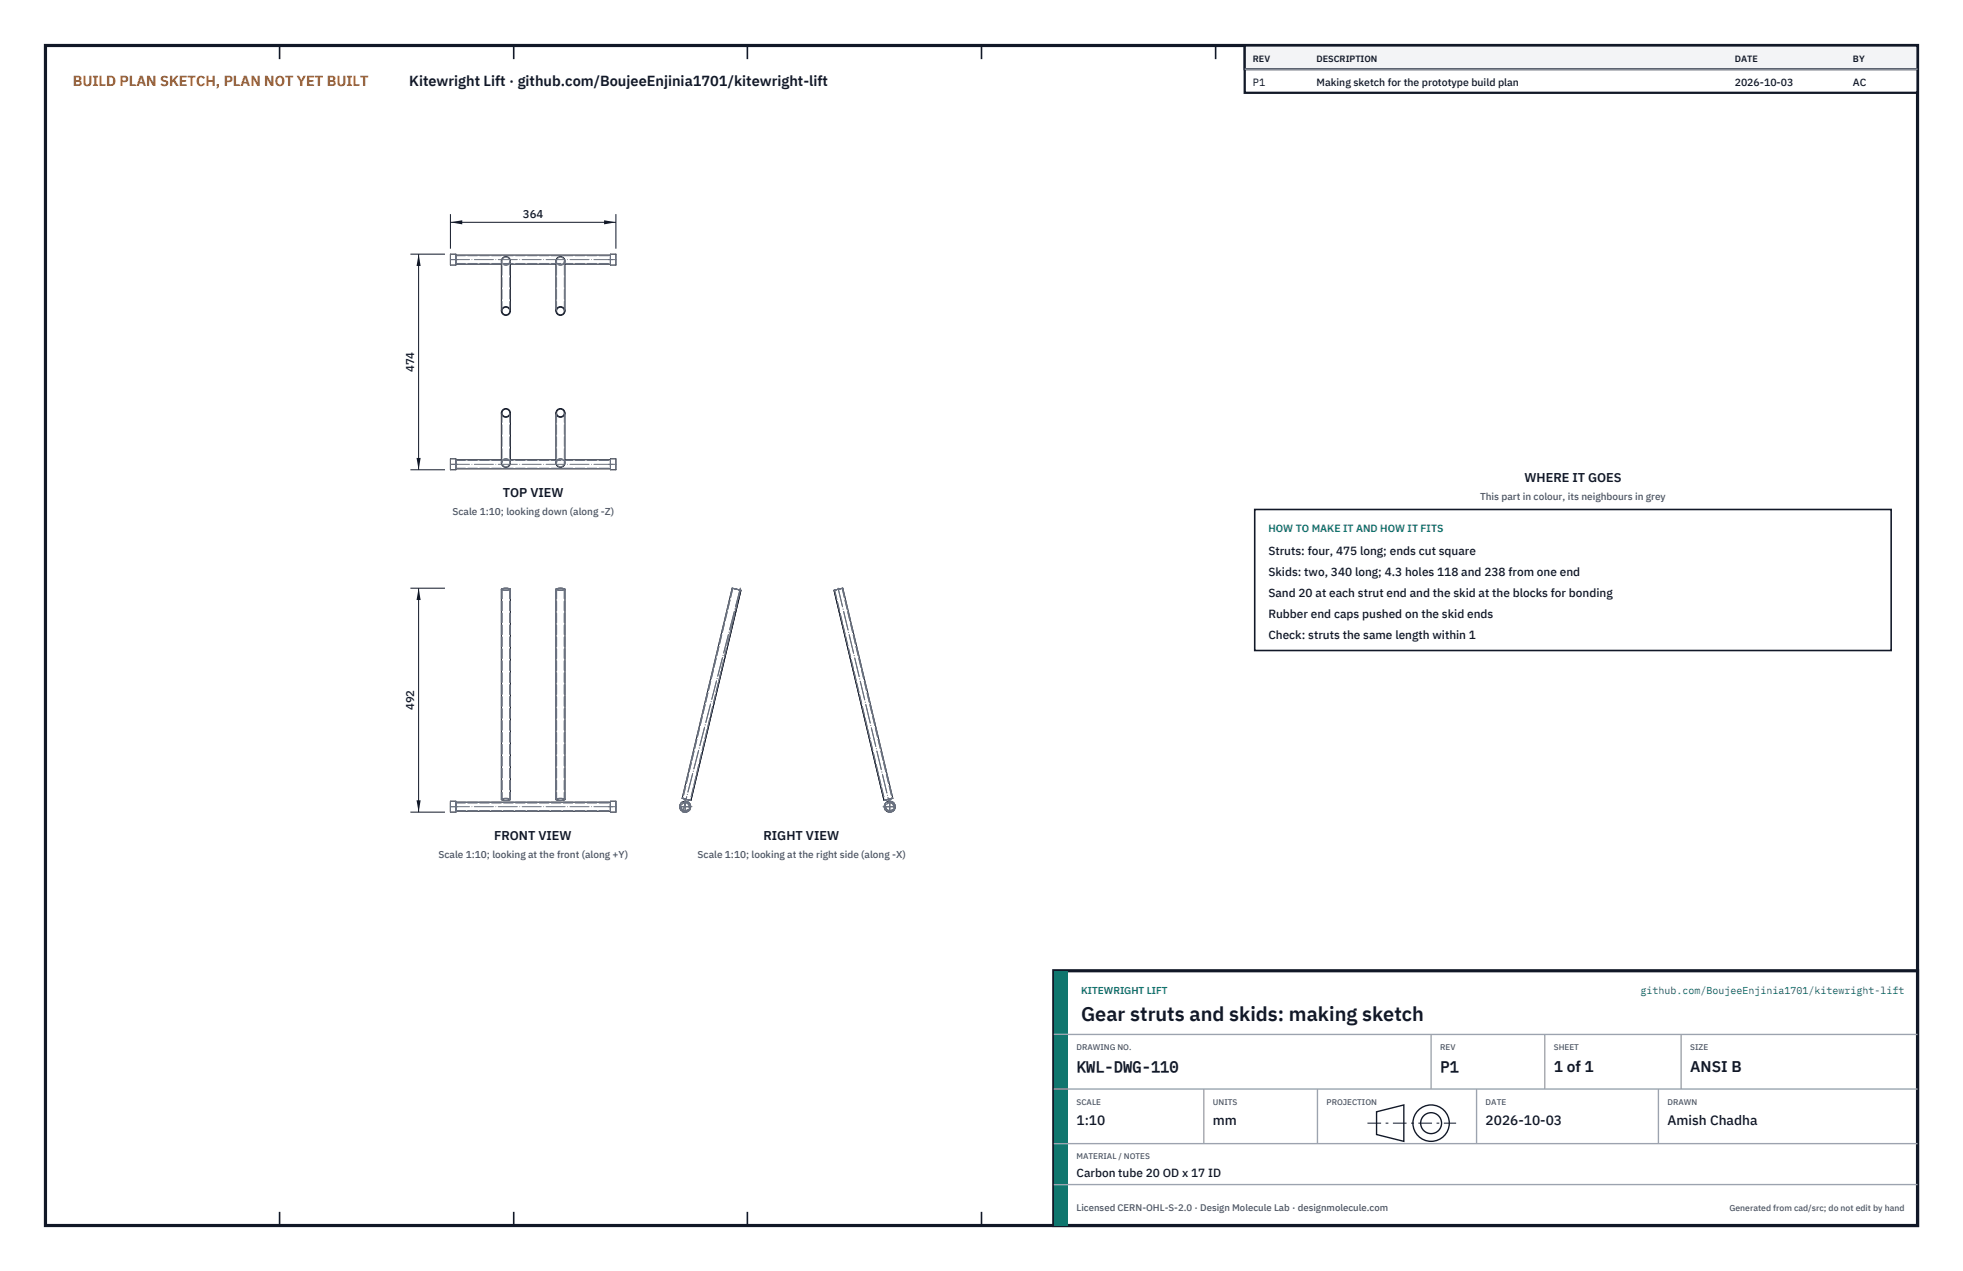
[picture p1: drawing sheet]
<svg xmlns="http://www.w3.org/2000/svg" width="432mm" height="279mm" viewBox="0 0 432 279" stroke-linecap="round" stroke-linejoin="round" font-family="sans-serif">
<path d="M10 10h411.8v259.4h-411.8z" fill="none" stroke="#111827" stroke-width=".7" stroke-linecap="butt"/>
<g fill="none" stroke="#111827" stroke-width=".35">
<path d="M61.5 10v3M113 10v3M164.4 10v3M215.9 10v3M267.4 10v3M318.9 10v3M370.3 10v3M61.5 266.4v3M113 266.4v3M164.4 266.4v3M215.9 266.4v3M267.4 266.4v3"/>
<path d="M318.9 266.4v3M370.3 266.4v3"/>
</g>
<g fill="none" stroke="#111727" stroke-width=".22">
<path d="M99.1 55.9h1.2v2.4h-1.2zM100.3 58.1h10M100.3 56.1h34M112.3 58.1h10M124.3 58.1h10M134.3 55.9h1.2v2.4h-1.2zM110.3 68.4v-11a1 1 0 0 1 1-1 1 1 0 0 1 1 1v11M110.3 68.4a1 1 0 0 0 1 .9 1 1 0 0 0 1-.9M110.3 68.4a1 1 0 0 1 1-1 1 1 0 0 1 1 1M122.3 68.4v-11a1 1 0 0 1 1-1 1 1 0 0 1 1 1v11M122.3 68.4a1 1 0 0 0 1 .9 1 1 0 0 0 1-.9M122.3 68.4a1 1 0 0 1 1-1 1 1 0 0 1 1 1"/>
<path d="M110.3 90.8v11a1 1 0 0 0 1 .9 1 1 0 0 0 1-.9v-11M110.3 90.8a1 1 0 0 0 1 .9 1 1 0 0 0 1-.9M110.3 90.8a1 1 0 0 1 1-1 1 1 0 0 1 1 1M122.3 90.8v11a1 1 0 0 0 1 .9 1 1 0 0 0 1-.9v-11M122.3 90.8a1 1 0 0 0 1 .9 1 1 0 0 0 1-.9M122.3 90.8a1 1 0 0 1 1-1 1 1 0 0 1 1 1M99.1 100.9h1.2v2.4h-1.2zM100.3 103.1h34M100.3 101.1h10M112.3 101.1h10M124.3 101.1h10M134.3 100.9h1.2v2.4h-1.2z"/>
<path d="M161 129.3l2 .5-11 46.2-2-.5zM183.4 129.8l2-.5 11 46.2-2 .5zM99.1 176.1h1.2v2.4h-1.2zM100.3 178.3h34M100.3 176.3h34M110.3 175.7a2.27 2.27 0 0 1 2 0M110.3 175.7a2.28 2.28 0 0 0 2 0M110.3 175.7v-46.2a2.28 2.28 0 0 1 2 0v46.2M110.4 175.7l.9-.2 .8 .2-.8 .2zM122.3 175.7a2.28 2.28 0 0 1 2 0M122.3 175.7a2.28 2.28 0 0 0 2 0M122.3 175.7v-46.2a2.28 2.28 0 0 1 2 0v46.2"/>
<path d="M122.4 175.7l.9-.2 .8 .2-.8 .2zM134.3 176.1h1.2v2.4h-1.2z"/>
<circle cx="111.3" cy="68.4" r=".84"/>
<circle cx="123.3" cy="68.4" r=".84"/>
<circle cx="111.3" cy="90.8" r=".84"/>
<circle cx="123.3" cy="90.8" r=".84"/>
<circle cx="150.7" cy="177.3" r="1.21"/>
<circle cx="195.7" cy="177.3" r="1.21"/>
</g>
<g fill="none" stroke="#6a7180" stroke-width=".22" stroke-dasharray="2.1 .5">
<path d="M99.1 57.1v-1.2M99.1 58.3v-1.2M100.3 57.1v-1M100.3 56.1v2M100.3 58.1v-1M100.3 57.1v-1.2M100.3 58.3v-1.2M100.3 57.1v-.9M100.3 56.2v1.7M100.3 57.9v-.8M100.3 57.9h34M100.3 56.2h34"/>
<path d="M110.3 58.1h2M110.4 57.4a.85 .85 0 0 1 .9-.9 .85 .85 0 0 1 .8 .9M112.1 57.4a.85 .85 0 0 1-.8 .8 .85 .85 0 0 1-.9-.8M112.3 57.4a1 1 0 0 1-1 .9 1 1 0 0 1-1-.9M122.3 58.1h2M122.4 57.4a.85 .85 0 0 1 .9-.9 .85 .85 0 0 1 .8 .9M124.1 57.4a.85 .85 0 0 1-.8 .8 .85 .85 0 0 1-.9-.8M124.3 57.4a1 1 0 0 1-1 .9 1 1 0 0 1-1-.9M134.3 57.1v-1.2M134.3 58.3v-1.2M134.3 57.1v-1M134.3 56.1v2"/>
<path d="M134.3 58.1v-1M134.3 57.1v-.9M134.3 56.2v1.7M134.3 57.9v-.8M135.5 57.1v-1.2M135.5 58.3v-1.2M110.4 68.4v-11M112.1 68.4v-11M122.4 68.4v-11M124.1 68.4v-11M110.4 90.8v11M112.1 90.8v11"/>
<path d="M122.4 90.8v11M124.1 90.8v11M99.1 102.1v-1.2M99.1 103.3v-1.2M100.3 102.1v-1M100.3 101.1v2M100.3 103.1v-1M100.3 102.1v-1.2M100.3 103.3v-1.2M100.3 102.1v-.9M100.3 101.2v1.7M100.3 102.9v-.8"/>
<path d="M100.3 102.9h34M100.3 101.2h34M110.3 101.8a1 1 0 0 1 1-1 1 1 0 0 1 1 1M110.3 101.1h2M110.4 101.8a.85 .85 0 0 1 .9-.9 .85 .85 0 0 1 .8 .9M112.1 101.8a.85 .85 0 0 1-.8 .8 .85 .85 0 0 1-.9-.8M122.3 101.8a1 1 0 0 1 1-1 1 1 0 0 1 1 1M122.3 101.1h2M122.4 101.8a.85 .85 0 0 1 .9-.9 .85 .85 0 0 1 .8 .9M124.1 101.8a.85 .85 0 0 1-.8 .8 .85 .85 0 0 1-.9-.8M134.3 102.1v-1.2M134.3 103.3v-1.2"/>
<path d="M134.3 102.1v-1M134.3 101.1v2M134.3 103.1v-1M134.3 102.1v-.9M134.3 101.2v1.7M134.3 102.9v-.8M135.5 102.1v-1.2M135.5 103.3v-1.2M110.3 129.5a2.28 2.28 0 0 1 2 0M110.3 129.5a2.28 2.28 0 0 0 2 0M110.3 129.5v46.2M110.4 129.5l.9-.2 .8 .2"/>
<path d="M110.4 129.5l.9 .2 .8-.2M110.4 129.5v46.2M112.1 129.5a1.88 1.88 0 0 1-1.7 0M112.1 129.5v46.2M112.1 129.5l-.8-.2-.9 .2M112.3 129.5v46.2M112.3 129.5a2.21 2.21 0 0 1-2 0M122.3 129.5a2.28 2.28 0 0 1 2 0M122.3 129.5a2.28 2.28 0 0 0 2 0M122.3 129.5v46.2M122.4 129.5l.9-.2 .8 .2M122.4 129.5l.9 .2 .8-.2"/>
<path d="M122.4 129.5v46.2M124.1 129.5a1.88 1.88 0 0 1-1.7 0M124.1 129.5v46.2M124.1 129.5l-.8-.2-.9 .2M124.3 129.5v46.2M124.3 129.5a2.22 2.22 0 0 1-2 0M161 129.3l2 .5M161 129.3l-11 46.2M161.2 129.3l1.6 .4M161.2 129.3l-11 46.2M162 129.5l-.8-.2M162 129.5l-1-.2"/>
<path d="M162.8 129.7l-.8-.2M162.8 129.7l-11 46.2M163 129.8l-1-.3M183.4 129.8l2-.5M183.6 129.7l1.6-.4M183.6 129.7l11 46.2M184.4 129.5l-.8 .2M184.4 129.5l-1 .3M185.2 129.3l-.8 .2M185.2 129.3l11 46.2M185.4 129.3l-1 .2M185.4 129.3l11 46.2"/>
<path d="M99.1 178.5h1.2M99.1 178.5v-2.4M99.1 176.1v2.4M99.1 176.1h1.2M100.3 178.3h34M100.3 178.3v-2M100.3 176.3v2M100.3 178.5v-2.4M100.3 176.1v2.4M100.3 178.2h34M100.3 178.2v-1.7M100.3 176.5v1.7"/>
<path d="M100.3 176.3h34M100.3 176.5h34M110.3 175.7a2.27 2.27 0 0 1 2 0M110.4 175.7l.9-.2 .8 .2M112.1 175.7a1.88 1.88 0 0 1-1.7 0M112.3 175.7a2.21 2.21 0 0 1-2 0M122.3 175.7a2.28 2.28 0 0 1 2 0M122.4 175.7l.9-.2 .8 .2M124.1 175.7a1.88 1.88 0 0 1-1.7 0M124.3 175.7a2.22 2.22 0 0 1-2 0M134.3 178.5h1.2M134.3 178.5v-2.4"/>
<path d="M134.3 176.1v2.4M134.3 178.3v-2M134.3 176.3v2M134.3 178.2v-1.7M134.3 176.5v1.7M134.3 176.1h1.2M135.5 178.5v-2.4M135.5 176.1v2.4M150 175.5l2 .5M150.2 175.5l1.6 .4M151 175.7l-.8-.2M151 175.7l-1-.2"/>
<path d="M151.8 175.9l-.8-.2M152 176l-1-.3M194.4 176l2-.5M194.6 175.9l1.6-.4M195.4 175.7l-.8 .2M195.4 175.7l-1 .3M196.2 175.5l-.8 .2M196.4 175.5l-1 .2"/>
<circle cx="150.7" cy="177.3" r="1.21"/>
<circle cx="150.7" cy="177.3" r="1.01"/>
<circle cx="150.7" cy="177.3" r=".86"/>
<circle cx="195.7" cy="177.3" r="1.21"/>
<circle cx="195.7" cy="177.3" r="1.01"/>
<circle cx="195.7" cy="177.3" r=".86"/>
</g>
<g fill="none" stroke="#6a7180" stroke-width=".22" stroke-dasharray="4.2 .5 0 .5">
<path d="M99.1 57.1h1.6M99.1 57.1h36.4M133.9 57.1h1.6M99.1 102.1h1.6M99.1 102.1h36.4M133.9 102.1h1.6M162.8 129.3l-12.6 49.2M162.9 129.3l-12.7 49.2M184.4 129.3l11.1 46.7M99.1 177.3h1.6M99.1 177.3h36.4M133.8 177.3h1.7"/>
<path d="M149.5 177.3h2.5M149.5 177.3h2.7M149.7 177.3h2.1M150.7 178.5v-2.4M150.7 178.5v-2.7M150.7 178.4v-2.1M194.2 177.3h2.7M194.5 177.3h2.4M194.7 177.3h2.1M195.7 178.5v-2.4M195.7 178.5v-2.7M195.7 178.4v-2.1"/>
</g>
<path d="M99.1 47.1v7.6M99.1 48.9h36.4M135.5 47.1v7.6" fill="none" stroke="#111827" stroke-width=".22"/>
<path d="M99.1 48.9l2.6-.5v.9zM132.9 48.4v.9l2.6-.4z" fill="#111827"/>
<path d="M90.3 55.9h7.6M92.1 55.9v47.4M90.3 103.3h7.6" fill="none" stroke="#111827" stroke-width=".22"/>
<path d="M92.1 55.9l-.5 2.6h.9zM91.6 100.7h.9l-.4 2.6z" fill="#111827"/>
<path d="M90.3 129.3h7.6M92.1 129.3v49.2M90.3 178.5h7.6" fill="none" stroke="#111827" stroke-width=".22"/>
<path d="M92.1 129.3l-.5 2.6h.9zM91.6 175.9h.9l-.4 2.6z" fill="#111827"/>
<path d="M276 112h140v31h-140z" fill="#fff" stroke="#111827" stroke-width=".35"/>
<path d="M273.8 10h148v10.4h-148z" fill="#fff" stroke="#111827" stroke-width=".5"/>
<path d="M273.8 10h148v5.2h-148z" fill="#f3f4f6" stroke="#111827" stroke-width=".5"/>
<path d="M273.8 15.2h148" fill="none" stroke="#9ca3af" stroke-width=".3"/>
<path d="M231.8 213.4h190v56h-190z" fill="#fff" stroke="#111827" stroke-width=".7" stroke-linecap="butt"/>
<path d="M231.8 213.4h3v56h-3z" fill="#0f766e"/>
<path d="M231.8 227.4h190M231.8 239.4h190M264.8 239.4v12M289.8 239.4v12M314.8 227.4v12M324.8 239.4v12M339.8 227.4v12M364.8 239.4v12M369.8 227.4v12M231.8 251.4h190M231.8 260.4h190" fill="none" stroke="#9ca3af" stroke-width=".3"/>
<g fill="none" stroke="#111827" stroke-width=".3">
<path d="M302.8 244.4l6-1.5v8l-6-1.5z"/>
<circle cx="314.8" cy="246.9" r="4"/>
<circle cx="314.8" cy="246.9" r="2.3"/>
</g>
<path d="M300.8 246.9h19.5" fill="none" stroke="#111827" stroke-width=".22" stroke-dasharray="3 1 .6 1" stroke-linecap="butt"/>
<text font-size="4.4" fill="#111827" x="237.8" y="224.4">Gear struts and skids: making sketch</text>
<g font-size="3.4" fill="#111827">
<text x="236.8" y="235.6">KWL-DWG-110</text>
<text x="316.8" y="235.6">P1</text>
<text x="341.8" y="235.6">1 of 1</text>
<text x="371.8" y="235.6">ANSI B</text>
</g>
<text font-size="3.2" fill="#b45309" x="16" y="19">BUILD PLAN SKETCH, PLAN NOT YET BUILT</text>
<text font-size="3.2" fill="#111827" x="90" y="19">Kitewright Lift · github.com/BoujeeEnjinia1701/kitewright-lift</text>
<g font-size="3" fill="#111827">
<text x="236.8" y="247.2">1:10</text>
<text x="266.8" y="247.2">mm</text>
<text x="326.8" y="247.2">2026-10-03</text>
<text x="366.8" y="247.2">Amish Chadha</text>
</g>
<g font-size="2.8" fill="#111827">
<text x="335.3" y="106">WHERE IT GOES</text>
<text x="110.6" y="109.3">TOP VIEW</text>
<text x="108.7" y="184.5">FRONT VIEW</text>
<text x="167.9" y="184.5">RIGHT VIEW</text>
</g>
<g font-size="2.6" fill="#111827">
<text x="279" y="122">Struts: four, 475 long; ends cut square</text>
<text x="279" y="126.6">Skids: two, 340 long; 4.3 holes 118 and 238 from one end</text>
<text x="279" y="131.2">Sand 20 at each strut end and the skid at the blocks for bonding</text>
<text x="279" y="135.8">Rubber end caps pushed on the skid ends</text>
<text x="279" y="140.4">Check: struts the same length within 1</text>
<text x="236.8" y="258.8">Carbon tube 20 OD x 17 ID</text>
</g>
<g font-size="2.5" fill="#111827">
<text x="115" y="47.9">364</text>
<text x="91.1" y="81.8" transform="rotate(-90 91.1 81.8)">474</text>
<text x="91.1" y="156.1" transform="rotate(-90 91.1 156.1)">492</text>
</g>
<g font-size="2.3" fill="#111827">
<text x="275.6" y="18.8">P1</text>
<text x="289.6" y="18.8">Making sketch for the prototype build plan</text>
<text x="381.6" y="18.8">2026-10-03</text>
<text x="407.6" y="18.8">AC</text>
</g>
<text font-size="2.3" fill="#0f766e" x="279" y="117">HOW TO MAKE IT AND HOW IT FITS</text>
<g font-size="2.2" fill="#4b5563">
<text x="99.5" y="113.3">Scale 1:10; looking down (along -Z)</text>
<text x="325.6" y="110">This part in colour, its neighbours in grey</text>
<text x="96.4" y="188.6">Scale 1:10; looking at the front (along +Y)</text>
<text x="153.5" y="188.6">Scale 1:10; looking at the right side (along -X)</text>
</g>
<g font-size="2.2" fill="#0f766e">
<text x="237.8" y="218.4">KITEWRIGHT LIFT</text>
<text x="360.9" y="218.4">github.com/BoujeeEnjinia1701/kitewright-lift</text>
</g>
<text font-size="2.1" fill="#4b5563" x="236.8" y="266.2">Licensed CERN-OHL-S-2.0 · Design Molecule Lab · designmolecule.com</text>
<g font-size="2" fill="#111827">
<text x="275.6" y="13.6">REV</text>
<text x="289.6" y="13.6">DESCRIPTION</text>
<text x="381.6" y="13.6">DATE</text>
<text x="407.6" y="13.6">BY</text>
</g>
<text font-size="1.9" fill="#4b5563" x="380.4" y="266.2">Generated from cad/src; do not edit by hand</text>
<g font-size="1.8" fill="#4b5563">
<text x="236.8" y="230.8">DRAWING NO.</text>
<text x="316.8" y="230.8">REV</text>
<text x="341.8" y="230.8">SHEET</text>
<text x="371.8" y="230.8">SIZE</text>
<text x="236.8" y="242.8">SCALE</text>
<text x="266.8" y="242.8">UNITS</text>
<text x="291.8" y="242.8">PROJECTION</text>
<text x="326.8" y="242.8">DATE</text>
<text x="366.8" y="242.8">DRAWN</text>
<text x="236.8" y="254.8">MATERIAL / NOTES</text>
</g>
</svg>
